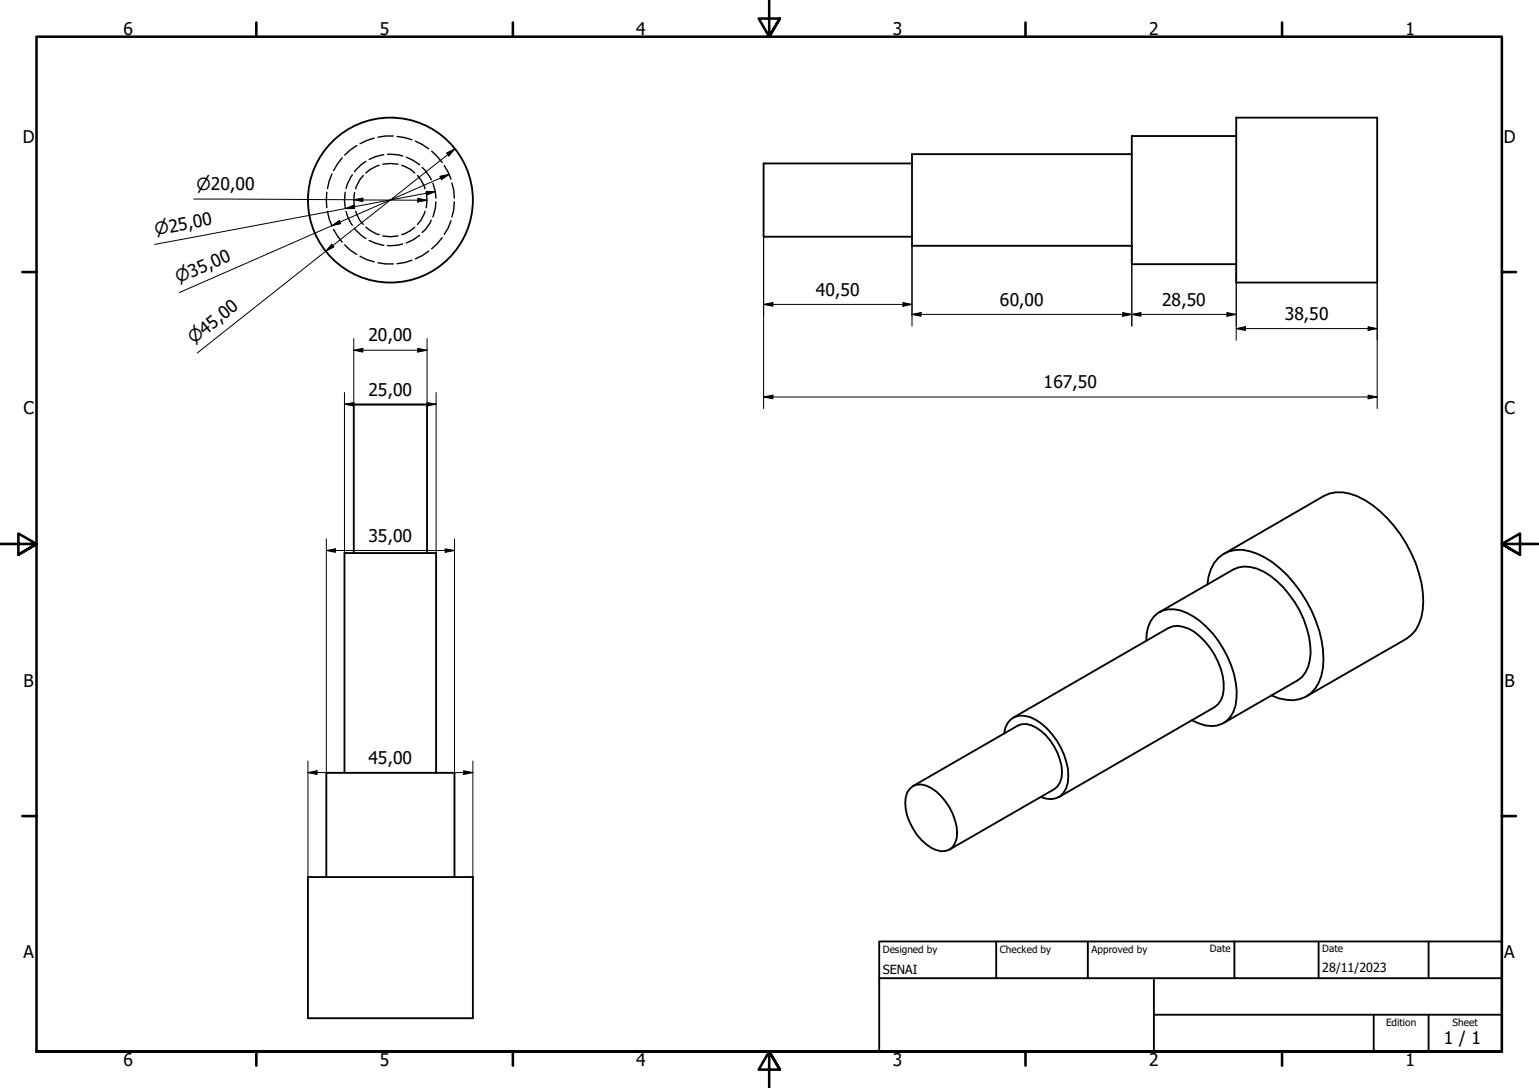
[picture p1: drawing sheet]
<svg xmlns="http://www.w3.org/2000/svg" width="420mm" height="297mm" viewBox="0 0 420 297" stroke-linecap="round" stroke-linejoin="round" font-family="sans-serif">
<!-- layer: Hidden (ISO) -->
<g fill="none" stroke="#000" stroke-width=".38">
<path d="M97.4 39.7l-1.8 1.2-1.5 1.4M102.2 37.7l-3.9 1.5M107.4 37.1h-2.1l-2.1 .4M108.4 37.3l2.1 .3 2 .5M113.4 38.5l3.6 2.1M89.2 52.5v4.2M89.4 57.7l.5 2 .7 2M90.6 47.5l-.7 2-.5 2M93.4 43.1l-2.3 3.5M94.2 52.5l-.2 2.1 .2 2.1M94.5 57.7l.3 1.2 1.4 2.6M96.2 47.7l-1.4 2.6-.3 1.2"/>
<path d="M96.8 52.6l-.2 2 .2 2.1M97.1 57.7l1.1 2.5 1 1.1M99.2 47.9l-1 1.2-1.1 2.4M99.9 44.1l-1.3 .9-1.8 1.8M103.5 45.1l-2.5 1.2-1.1 .9M104.5 44.8l2.1-.2 2 .2M104.8 42.3l-2.5 .5-1.5 .7M105.8 42.1l2.9 .2 1.2 .3M109.7 45.1l2.4 1.2 1.1 .9M110.9 42.9l1.9 .9 1.8 1.2M114 47.9l.9 1.2 .9 1.7 .2 .7M115.3 45.7l.8 .9 1.6 2.5"/>
<path d="M116 57.7l-1.1 2.5-.9 1.1M116.3 52.6a8.5 8.5 0 0 1 0 4.1M117.9 41.3l2.8 3.1M118.2 50l.7 2.4 .1 1.7M119 55.1l-.1 1.7-.7 2.4M121.3 45.2l1.1 1.8 .7 1.9M123.4 50l.5 2 .1 2.1M124 55.1l-.1 2.1-.5 2M91.1 62.7l2.3 3.4M94.1 66.9l1.5 1.4 1.8 1.2M96.8 62.3l1.8 1.9 1.3 .9M98.3 70l1.9 .9 2 .6"/>
<path d="M99.9 62l1.1 .9 1.7 1 .8 .2M100.8 65.6l1.5 .7 2.5 .7M103.2 71.7l2.1 .4h2.1M104.5 64.4a8.5 8.5 0 0 0 4.1 0M109.9 66.6l-1.2 .3-2.9 .1M112.5 71l-2 .7-2.1 .3M113.2 62l-1.1 .9-1.7 1-.7 .2M114.6 64.2l-1.8 1.3-1.9 .8M117 68.6l-1.7 1.2-1.9 .9M117.7 60.1l-1.6 2.6-.8 .8M120.7 64.9l-1.3 1.6-1.5 1.4M123.1 60.2l-.7 2-1.1 1.8"/>
</g>
<!-- layer: Visible (ISO) -->
<g fill="none" stroke="#000" stroke-width=".51">
<path d="M337.5 37.1h-28.5v35h28.5M337.5 32.1h38.5v45h-38.5zM249 44.6h-40.5v20h40.5M309 42.1h-60v25h60M96.6 151v-40.5h20v40.5M329.6 159.6a9.2 9.2 0 0 1 7.6-9.4 14.8 14.8 0 0 1 10.2 3.3 35.5 35.5 0 0 1 13.9 26.5 10.9 10.9 0 0 1-4.8 10.2 9.9 9.9 0 0 1-9.4-.3M334.2 151.2l27.2-15.8a11.2 11.2 0 0 1 11.3 1.2 35.1 35.1 0 0 1 15.9 27.5 11.4 11.4 0 0 1-4.7 10.3l-27.2 15.7M312.9 175a9 9 0 0 1 3.3-7.7 9 9 0 0 1 9.7 1.1 27.8 27.8 0 0 1 11.7 20.2 10.1 10.1 0 0 1-2.7 8.2 7.1 7.1 0 0 1-7.7 .7l-1.8-.9M316.5 167.1l20.2-11.6a9.7 9.7 0 0 1 10.1 1.7 27.6 27.6 0 0 1 11 21.1 8.9 8.9 0 0 1-3.6 7.5l-20.2 11.6M276.6 195.9l42.4-24.5a7.8 7.8 0 0 1 8.5 2.3 19.5 19.5 0 0 1 6.6 14.6 5.7 5.7 0 0 1-2.6 4.8l-42.4 24.5M94 211v-60h25.1v60M248.3 215.4a3.9 3.9 0 0 1 4.6-.9 14.9 14.9 0 0 1 8.3 14.4 3.9 3.9 0 0 1-5.6 3.2 14.8 14.8 0 0 1-8.3-14.4l.3-1.3z"/>
<path d="M249.2 214.6l28.7-16.5a4.9 4.9 0 0 1 4.9 .5 15.7 15.7 0 0 1 7.1 12.3 5.2 5.2 0 0 1-2.1 4.5l-28.6 16.6M274.1 200.3a5 5 0 0 1 7.1-4.5 18.8 18.8 0 0 1 10.5 16.2 5.4 5.4 0 0 1-4.6 6.2l-1.5-.2-1.5-.4M84.1 239.4h45v38.6h-45zM89.1 239.4v-28.4h35v28.4"/>
<circle cx="106.6" cy="54.6" r="22.5"/>
</g>
<!-- layer: Border (ISO) -->
<g fill="none" stroke="#000" stroke-width=".7">
<path d="M70 6.1v3.9M140 6.1v3.9M210 0v10l-2.9-4.9h5.8l-2.9 4.9 2.9-4.9M280 6.1v3.9M350 6.1v3.9M6.1 74.3h3.9M410 74.3h3.9M0 148.5h10l-5-2.8v5.7l5-2.9-5 2.9M420 148.5h-10l5-2.8v5.7l-5-2.9 5 2.9M6.1 222.8h3.9M410 222.8h3.9M10 287.1v-277.1h400v277.1h-400h400"/>
<path d="M70 287.1v3.8M140 287.1v3.8M212.9 292l-2.9-4.9 2.9 4.9h-5.8l2.9-4.9v9.9M280 287.1v3.8M350 287.1v3.8"/>
</g>
<!-- layer: Title (ISO) -->
<path d="M240 257h170v30.1h-170zM272 257v10.1M297 257v10.1M337 257v10.1M360 257v10.1M390 257v10.1M240 267.1h170M315 277h95M315 267.1v20M375 277v10.1M390 277v10.1" fill="none" stroke="#000" stroke-width=".51"/>
<!-- layer: Dimension (ISO) -->
<g fill="none" stroke="#000" stroke-width=".27">
<path d="M52.9 54.3l63.7 .4M94.3 56.9l2.3-.9 .2 .9zM96.6 54.5l2.5-.4v.9zM114 54.2l2.6 .5-2.6 .5zM116.3 52.2l2.6 .1-2.4 1zM118.9 52.3l-76.7 14.4M120.1 48.1l2.5-.5-2.1 1.5zM121.9 41.8l2.3-1.2-1.6 2zM122.6 47.6l-73.6 32.3M124.2 40.6l-70.4 55.8M90.6 61.6l2-1.4 .4 .9zM90.6 66.7l.6 .7-2.2 1.2z"/>
<path d="M208.5 64.6v47M249 67.1v21.9M309 67.1v21.9M337.5 72.1v20.8M376 77.1v34.5M96.6 95.6l2.5-.5v1zM96.6 95.6h20M96.6 92.4v18.1M114 95.1l2.6 .5-2.6 .5zM116.6 92.4v18.1M208.5 83.1l2.5-.5v1zM208.5 83.1h40.5"/>
<path d="M246.5 82.6l2.5 .5-2.5 .5zM249 85.8l2.5-.5v1zM249 85.8h88.5M306.5 85.3l2.5 .5-2.5 .5zM309 85.8l2.5-.5v1zM335 85.3l2.5 .5-2.5 .5zM337.5 89.7l2.5-.5v1zM337.5 89.7h38.5M373.5 89.2l2.5 .5-2.5 .5zM94 110.3l2.6-.4v1zM94 110.3h25.1M94 107.2v43.8"/>
<path d="M116.6 109.9l2.5 .4-2.5 .6zM119.1 107.2v43.8M208.5 108.4l2.5-.5v1zM208.5 108.4h167.5M373.5 107.9l2.5 .5-2.5 .5zM89.1 150.3l2.5-.5v1zM89.1 150.3h35M89.1 147.1v63.9M121.5 149.8l2.6 .5-2.6 .5zM124.1 147.1v63.9M84.1 210.9l2.5-.5v1zM84.1 210.9h45"/>
<path d="M84.1 207.8v31.6M126.6 210.4l2.5 .5-2.5 .5zM129.1 207.8v31.6"/>
</g>
<g fill="#000">
<path d="M94.3 56.9l2.3-.9 .2 .9z" fill-rule="evenodd"/>
<path d="M96.6 54.5l2.5-.4v.9z" fill-rule="evenodd"/>
<path d="M114 54.2l2.6 .5-2.6 .5z" fill-rule="evenodd"/>
<path d="M116.3 52.2l2.6 .1-2.4 1z" fill-rule="evenodd"/>
<path d="M120.1 48.1l2.5-.5-2.1 1.5z" fill-rule="evenodd"/>
<path d="M121.9 41.8l2.3-1.2-1.6 2z" fill-rule="evenodd"/>
<path d="M90.6 66.7l.6 .7-2.2 1.2z" fill-rule="evenodd"/>
<path d="M90.6 61.6l2-1.4 .4 .9z" fill-rule="evenodd"/>
<path d="M96.6 95.6l2.5-.5v1z" fill-rule="evenodd"/>
<path d="M114 95.1l2.6 .5-2.6 .5z" fill-rule="evenodd"/>
<path d="M208.5 83.1l2.5-.5v1z" fill-rule="evenodd"/>
<path d="M246.5 82.6l2.5 .5-2.5 .5z" fill-rule="evenodd"/>
<path d="M249 85.8l2.5-.5v1z" fill-rule="evenodd"/>
<path d="M306.5 85.3l2.5 .5-2.5 .5z" fill-rule="evenodd"/>
<path d="M309 85.8l2.5-.5v1z" fill-rule="evenodd"/>
<path d="M335 85.3l2.5 .5-2.5 .5z" fill-rule="evenodd"/>
<path d="M337.5 89.7l2.5-.5v1z" fill-rule="evenodd"/>
<path d="M373.5 89.2l2.5 .5-2.5 .5z" fill-rule="evenodd"/>
<path d="M94 110.3l2.6-.4v1z" fill-rule="evenodd"/>
<path d="M116.6 109.9l2.5 .4-2.5 .6z" fill-rule="evenodd"/>
<path d="M208.5 108.4l2.5-.5v1z" fill-rule="evenodd"/>
<path d="M373.5 107.9l2.5 .5-2.5 .5z" fill-rule="evenodd"/>
<path d="M89.1 150.3l2.5-.5v1z" fill-rule="evenodd"/>
<path d="M121.5 149.8l2.6 .5-2.6 .5z" fill-rule="evenodd"/>
<path d="M84.1 210.9l2.5-.5v1z" fill-rule="evenodd"/>
<path d="M126.6 210.4l2.5 .5-2.5 .5z" fill-rule="evenodd"/>
</g>
<g font-size="4.8">
<text x="33.7" y="9.6">6</text>
<text x="103.7" y="9.6">5</text>
<text x="173.7" y="9.6">4</text>
<text x="243.7" y="9.6">3</text>
<text x="313.7" y="9.6">2</text>
<text x="383.7" y="9.6">1</text>
<text x="6.2" y="38.9">D</text>
<text x="410.5" y="38.9">D</text>
<text x="222.8" y="80.7">40,50</text>
<text x="273" y="83.4">60,00</text>
<text x="317.2" y="83.4">28,50</text>
<text x="350.8" y="87.3">38,50</text>
<text x="100.6" y="93.2">20,00</text>
<text x="100.6" y="108">25,00</text>
<text x="284.9" y="106">167,50</text>
<text x="6.4" y="113.1">C</text>
<text x="410.7" y="113.1">C</text>
<text x="100.6" y="147.9">35,00</text>
<text x="6.4" y="187.4">B</text>
<text x="410.7" y="187.4">B</text>
<text x="100.6" y="208.5">45,00</text>
<text x="6.4" y="261.7">A</text>
<text x="410.7" y="261.7">A</text>
<text x="394.2" y="285">1 / 1</text>
<text x="33.7" y="290.9">6</text>
<text x="103.7" y="290.9">5</text>
<text x="173.7" y="290.9">4</text>
<text x="243.7" y="290.9">3</text>
<text x="313.7" y="290.9">2</text>
<text x="383.7" y="290.9">1</text>
</g>
<g font-size="4.6">
<text x="53.7" y="51.9">⌀20,00</text>
<text x="42.5" y="64.2" transform="rotate(-11 42.5 64.2)">⌀25,00</text>
<text x="48.7" y="77.3" transform="rotate(-24 48.7 77.3)">⌀35,00</text>
<text x="53" y="94" transform="rotate(-38 53 94)">⌀45,00</text>
</g>
<g font-size="3.4">
<text x="241" y="266">SENAI</text>
<text x="361" y="265.5">28/11/2023</text>
</g>
<g font-size="2.7">
<text x="241" y="260.1">Designed by</text>
<text x="273" y="260.1">Checked by</text>
<text x="298" y="260.1">Approved by</text>
<text x="330.3" y="260">Date</text>
<text x="361" y="260">Date</text>
<text x="378.4" y="280.1">Edition</text>
<text x="396.6" y="280.1">Sheet</text>
</g>
</svg>
